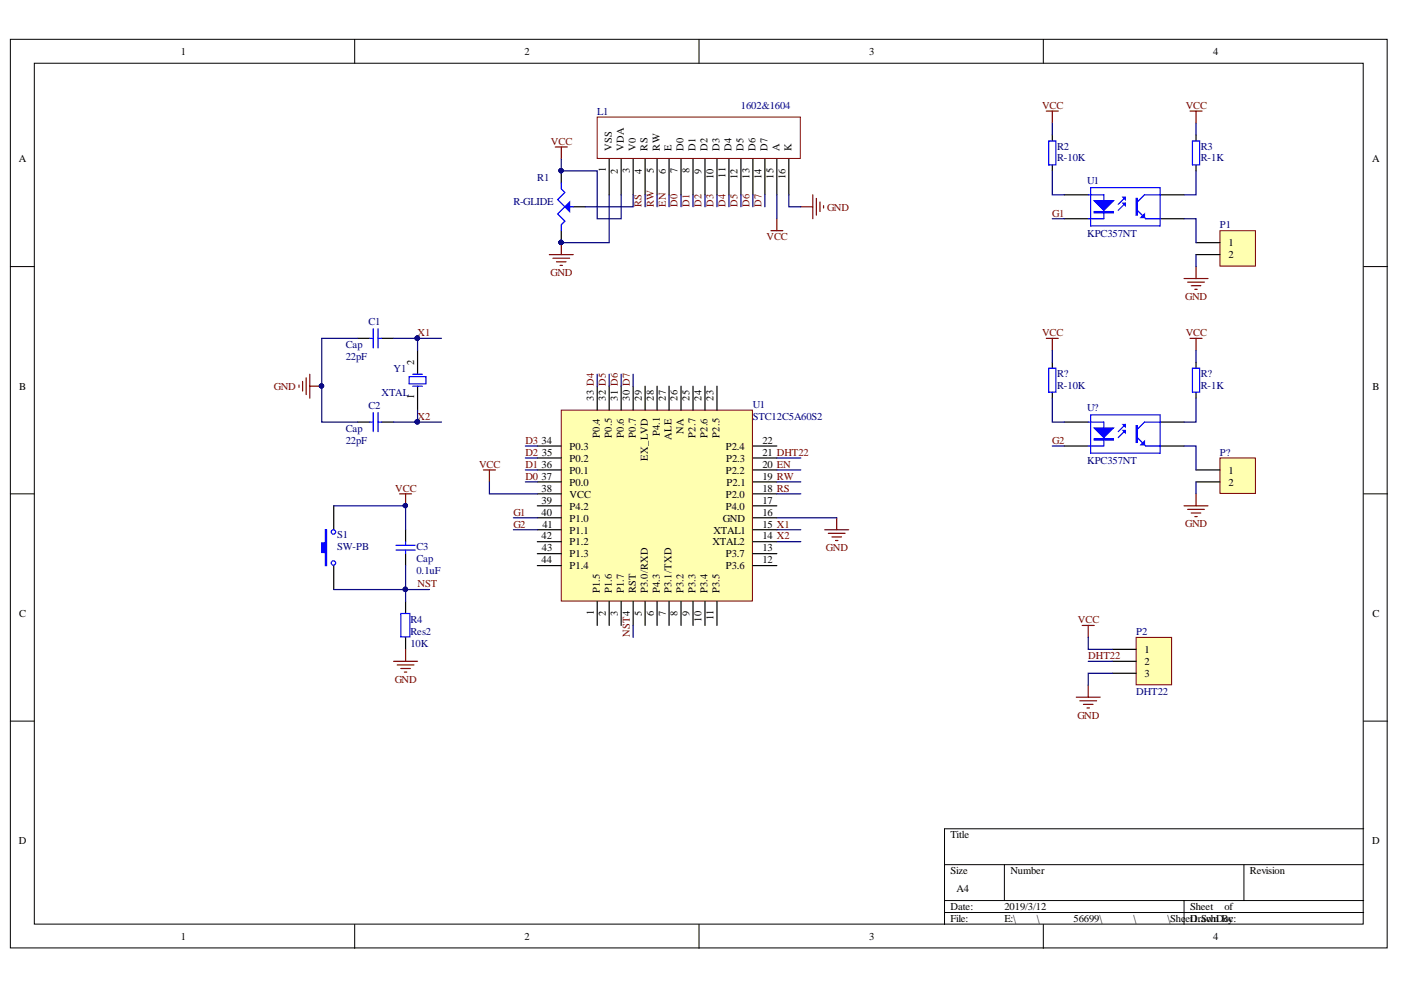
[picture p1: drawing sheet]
# Altium project 烘干机.PrjPcb
1 sheet, 18 parts. Net scope: global (net labels, ports and power ports of the same name join across sheets).

## Sheet Sheet1.SchDoc
size A4

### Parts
(Parts that share a designator on the sheet are numbered #1, #2 ... from top to bottom, then left to right.)
C1  Cap  value 22pF  [RAD-0.3]
C2  Cap  value 22pF  [RAD-0.3]
C3  Cap  value 0.1uF  [RAD-0.3]
L1  1602&1604
P1  太阳能压风机接线端子  [HDR1X2]
P2  DHT22  [HDR1X3]
P?  排湿风机接线端子  [HDR1X2]
R1  R-GLIDE
R2  R-10K  [0805R]
R3  R-1K  [0805R]
R4  Res2  value 10K  [AXIAL-0.4]
R?#1  R-10K  [0805R]
R?#2  R-1K  [0805R]
S1  SW-PB  [SPST-2]
U1#1  KPC357NT  [DIP-4]
U1#2  STC12C5A60S2  [TQFP-44]
U?  KPC357NT  [DIP-4]
Y1  XTAL  [R38]

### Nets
GND: C1.1 C2.1 L1.1(VSS) L1.16(K) P1.2 P2.3 P?.2 R1.2 R4.1 U1#2.16(GND)
VCC: C3.2 L1.2(VDA) L1.15(A) P2.1 R1.1 R2.2 R3.2 R?#1.2 R?#2.2 S1.2 U1#2.38(VCC)
D0: L1.7(D0) U1#2.37(P0.0)
D1: L1.8(D1) U1#2.36(P0.1)
D2: L1.9(D2) U1#2.35(P0.2)
D3: L1.10(D3) U1#2.34(P0.3)
D4: L1.11(D4) U1#2.33(P0.4)
D5: L1.12(D5) U1#2.32(P0.5)
D6: L1.13(D6) U1#2.31(P0.6)
D7: L1.14(D7) U1#2.30(P0.7)
DHT22: P2.2 U1#2.21(P2.3)
EN: L1.6(E) U1#2.20(P2.2)
G1: U1#1.2(K) U1#2.40(P1.0)
G2: U1#2.41(P1.1) U?.2(K)
NST: C3.1 R4.2 S1.1 U1#2.4(RST)
RS: L1.4(RS) U1#2.18(P2.0)
RW: L1.5(RW) U1#2.19(P2.1)
X1: C1.2 U1#2.15(XTAL1) Y1.2(OSC2)
X2: C2.2 U1#2.14(XTAL2) Y1.1(OSC1)
NetL1_3: L1.3(V0) R1.3(W)
NetP1_1: P1.1 U1#1.3(E)
NetP?_1: P?.1 U?.3(E)
NetR2_1: R2.1 U1#1.1(A)
NetR3_1: R3.1 U1#1.4(C)
NetR?#1_1: R?#1.1 U?.1(A)
NetR?#2_1: R?#2.1 U?.4(C)

Not connected (* = marked no-connect by the designer): U1#2 1(P1.5) 2(P1.6) 3(P1.7) 5(P3.0/RXD) 6(P4.3) 7(P3.1/TXD) 8(P3.2) 9(P3.3) 10(P3.4) 11(P3.5) 12(P3.6) 13(P3.7) 17(P4.0) 22(P2.4) 23(P2.5) 24(P2.6) 25(P2.7) 26(NA) 27(ALE) 28(P4.1) 29(EX_LVD) 39(P4.2) 42(P1.2) 43(P1.3) 44(P1.4)

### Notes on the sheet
- 液晶显示电路
- 晶振电路
- 复位电路
- (near P2) 温湿度传感器
